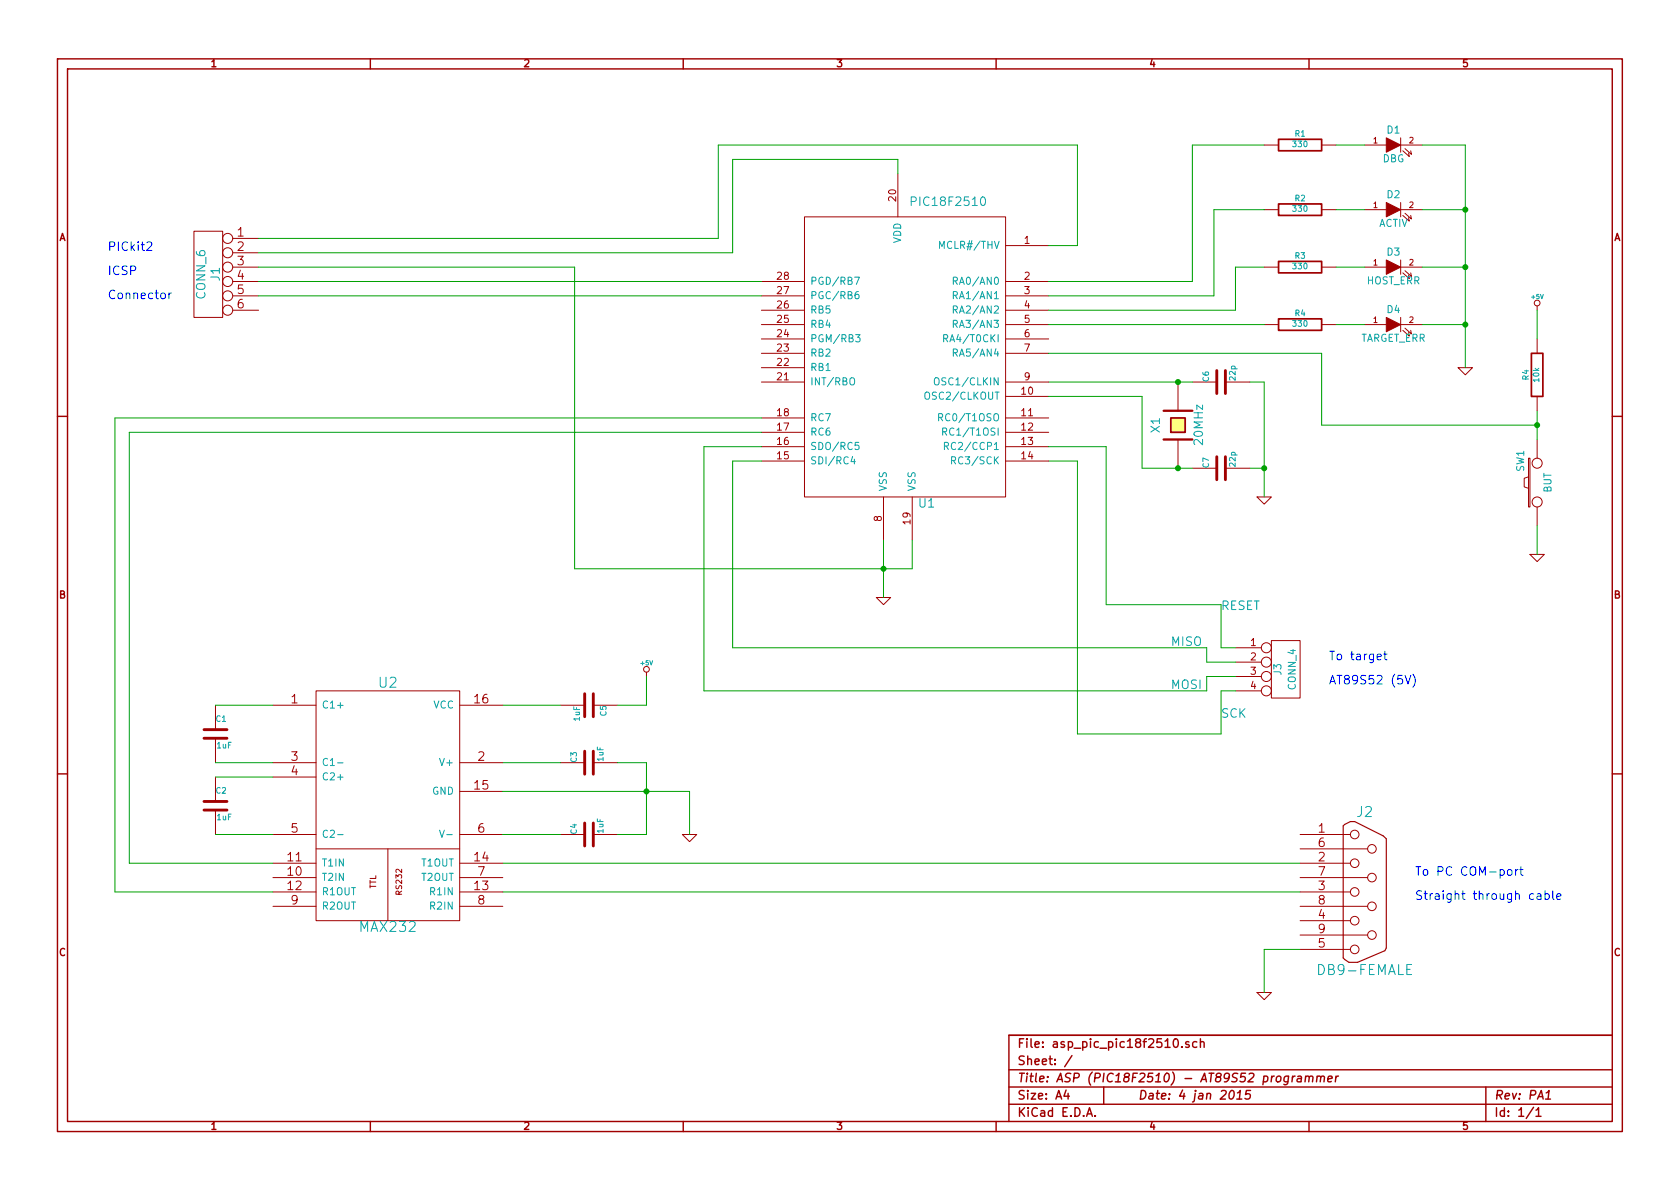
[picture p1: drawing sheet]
EESchema Schematic File Version 2
LIBS:power
LIBS:device
LIBS:transistors
LIBS:conn
LIBS:linear
LIBS:regul
LIBS:74xx
LIBS:cmos4000
LIBS:adc-dac
LIBS:memory
LIBS:xilinx
LIBS:special
LIBS:microcontrollers
LIBS:dsp
LIBS:microchip
LIBS:analog_switches
LIBS:motorola
LIBS:texas
LIBS:intel
LIBS:audio
LIBS:interface
LIBS:digital-audio
LIBS:philips
LIBS:display
LIBS:cypress
LIBS:siliconi
LIBS:opto
LIBS:atmel
LIBS:contrib
LIBS:valves
LIBS:db9-female
LIBS:asp_pic_pic18f2510-cache
EELAYER 27 0
EELAYER END
$Descr A4 11693 8268
encoding utf-8
Sheet 1 1
Title "ASP (PIC18F2510) - AT89S52 programmer"
Date "4 jan 2015"
Rev "PA1"
Comp ""
Comment1 ""
Comment2 ""
Comment3 ""
Comment4 ""
$EndDescr
$Comp
L PIC16F876 U1
U 1 1
P 6250 2600
F 0 "U1" H 6450 1700 60  0000 C CNN
F 1 "PIC18F2510" H 6600 3800 60  0000 C CNN
F 2 "" H 6250 2600 60  0000 C CNN
F 3 "" H 6250 2600 60  0000 C CNN
	1    6250 2600
	1    0    0    -1  
$EndComp
$Comp
L LED D2
U 1 1
P 9700 1450
F 0 "D2" H 9700 1550 50  0000 C CNN
F 1 "ACTIV" H 9700 1350 50  0000 C CNN
F 2 "~" H 9700 1450 60  0000 C CNN
F 3 "~" H 9700 1450 60  0000 C CNN
	1    9700 1450
	1    0    0    -1  
$EndComp
$Comp
L R R2
U 1 1
P 9050 1450
F 0 "R2" V 9130 1450 40  0000 C CNN
F 1 "330" V 9057 1451 40  0000 C CNN
F 2 "~" V 8980 1450 30  0000 C CNN
F 3 "~" H 9050 1450 30  0000 C CNN
	1    9050 1450
	0    -1   -1   0   
$EndComp
$Comp
L LED D4
U 1 1
P 9700 2250
F 0 "D4" H 9700 2350 50  0000 C CNN
F 1 "TARGET_ERR" H 9700 2150 50  0000 C CNN
F 2 "~" H 9700 2250 60  0000 C CNN
F 3 "~" H 9700 2250 60  0000 C CNN
	1    9700 2250
	1    0    0    -1  
$EndComp
$Comp
L R R4
U 1 1
P 9050 2250
F 0 "R4" V 9130 2250 40  0000 C CNN
F 1 "330" V 9057 2251 40  0000 C CNN
F 2 "~" V 8980 2250 30  0000 C CNN
F 3 "~" H 9050 2250 30  0000 C CNN
	1    9050 2250
	0    -1   -1   0   
$EndComp
$Comp
L LED D3
U 1 1
P 9700 1850
F 0 "D3" H 9700 1950 50  0000 C CNN
F 1 "HOST_ERR" H 9700 1750 50  0000 C CNN
F 2 "~" H 9700 1850 60  0000 C CNN
F 3 "~" H 9700 1850 60  0000 C CNN
	1    9700 1850
	1    0    0    -1  
$EndComp
$Comp
L R R3
U 1 1
P 9050 1850
F 0 "R3" V 9130 1850 40  0000 C CNN
F 1 "330" V 9057 1851 40  0000 C CNN
F 2 "~" V 8980 1850 30  0000 C CNN
F 3 "~" H 9050 1850 30  0000 C CNN
	1    9050 1850
	0    -1   -1   0   
$EndComp
$Comp
L GND #PWR?
U 1 1
P 10200 2550
F 0 "#PWR?" H 10200 2550 30  0001 C CNN
F 1 "GND" H 10200 2480 30  0001 C CNN
F 2 "" H 10200 2550 60  0000 C CNN
F 3 "" H 10200 2550 60  0000 C CNN
	1    10200 2550
	1    0    0    -1  
$EndComp
$Comp
L CONN_4 J3
U 1 1
P 8950 4650
F 0 "J3" V 8900 4650 50  0000 C CNN
F 1 "CONN_4" V 9000 4650 50  0000 C CNN
F 2 "" H 8950 4650 60  0000 C CNN
F 3 "" H 8950 4650 60  0000 C CNN
	1    8950 4650
	1    0    0    -1  
$EndComp
$Comp
L CONN_6 J1
U 1 1
P 1450 1900
F 0 "J1" V 1400 1900 60  0000 C CNN
F 1 "CONN_6" V 1500 1900 60  0000 C CNN
F 2 "" H 1450 1900 60  0000 C CNN
F 3 "" H 1450 1900 60  0000 C CNN
	1    1450 1900
	-1   0    0    -1  
$EndComp
Text Notes 750  1750 0    60   ~ 0
PICkit2\n\nICSP\n\nConnector
Text Notes 9250 4600 0    60   ~ 0
To target\n\nAT89S52 (5V)
$Comp
L DB9-FEMALE J2
U 1 1
P 9500 6200
F 0 "J2" H 9500 6750 70  0000 C CNN
F 1 "DB9-FEMALE" H 9500 5650 70  0000 C CNN
F 2 "~" H 9500 6200 60  0000 C CNN
F 3 "~" H 9500 6200 60  0000 C CNN
	1    9500 6200
	1    0    0    -1  
$EndComp
Text Notes 9850 6100 0    60   ~ 0
To PC COM-port\n\nStraight through cable
$Comp
L GND #PWR?
U 1 1
P 8800 6900
F 0 "#PWR?" H 8800 6900 30  0001 C CNN
F 1 "GND" H 8800 6830 30  0001 C CNN
F 2 "" H 8800 6900 60  0000 C CNN
F 3 "" H 8800 6900 60  0000 C CNN
	1    8800 6900
	1    0    0    -1  
$EndComp
$Comp
L MAX232 U2
U 1 1
P 2700 5600
F 0 "U2" H 2700 6450 70  0000 C CNN
F 1 "MAX232" H 2700 4750 70  0000 C CNN
F 2 "" H 2700 5600 60  0000 C CNN
F 3 "" H 2700 5600 60  0000 C CNN
	1    2700 5600
	1    0    0    -1  
$EndComp
$Comp
L C C1
U 1 1
P 1500 5100
F 0 "C1" H 1500 5200 40  0000 L CNN
F 1 "1uF" H 1506 5015 40  0000 L CNN
F 2 "~" H 1538 4950 30  0000 C CNN
F 3 "~" H 1500 5100 60  0000 C CNN
	1    1500 5100
	1    0    0    -1  
$EndComp
$Comp
L C C2
U 1 1
P 1500 5600
F 0 "C2" H 1500 5700 40  0000 L CNN
F 1 "1uF" H 1506 5515 40  0000 L CNN
F 2 "~" H 1538 5450 30  0000 C CNN
F 3 "~" H 1500 5600 60  0000 C CNN
	1    1500 5600
	1    0    0    -1  
$EndComp
$Comp
L C C3
U 1 1
P 4100 5300
F 0 "C3" H 4100 5400 40  0000 L CNN
F 1 "1uF" H 4106 5215 40  0000 L CNN
F 2 "~" H 4138 5150 30  0000 C CNN
F 3 "~" H 4100 5300 60  0000 C CNN
	1    4100 5300
	0    -1   -1   0   
$EndComp
$Comp
L C C4
U 1 1
P 4100 5800
F 0 "C4" H 4100 5900 40  0000 L CNN
F 1 "1uF" H 4106 5715 40  0000 L CNN
F 2 "~" H 4138 5650 30  0000 C CNN
F 3 "~" H 4100 5800 60  0000 C CNN
	1    4100 5800
	0    -1   -1   0   
$EndComp
$Comp
L C C5
U 1 1
P 4100 4900
F 0 "C5" H 4100 5000 40  0000 L CNN
F 1 "1uF" H 4106 4815 40  0000 L CNN
F 2 "~" H 4138 4750 30  0000 C CNN
F 3 "~" H 4100 4900 60  0000 C CNN
	1    4100 4900
	0    1    1    0   
$EndComp
$Comp
L GND #PWR?
U 1 1
P 4800 5800
F 0 "#PWR?" H 4800 5800 30  0001 C CNN
F 1 "GND" H 4800 5730 30  0001 C CNN
F 2 "" H 4800 5800 60  0000 C CNN
F 3 "" H 4800 5800 60  0000 C CNN
	1    4800 5800
	1    0    0    -1  
$EndComp
$Comp
L +5V #PWR?
U 1 1
P 4500 4700
F 0 "#PWR?" H 4500 4790 20  0001 C CNN
F 1 "+5V" H 4500 4790 30  0000 C CNN
F 2 "" H 4500 4700 60  0000 C CNN
F 3 "" H 4500 4700 60  0000 C CNN
	1    4500 4700
	1    0    0    -1  
$EndComp
$Comp
L GND #PWR?
U 1 1
P 6150 4150
F 0 "#PWR?" H 6150 4150 30  0001 C CNN
F 1 "GND" H 6150 4080 30  0001 C CNN
F 2 "" H 6150 4150 60  0000 C CNN
F 3 "" H 6150 4150 60  0000 C CNN
	1    6150 4150
	1    0    0    -1  
$EndComp
$Comp
L R R4
U 1 1
P 10700 2600
F 0 "R4" V 10780 2600 40  0000 C CNN
F 1 "10k" V 10707 2601 40  0000 C CNN
F 2 "~" V 10630 2600 30  0000 C CNN
F 3 "~" H 10700 2600 30  0000 C CNN
	1    10700 2600
	-1   0    0    1   
$EndComp
$Comp
L SW_PUSH SW1
U 1 1
P 10700 3350
F 0 "SW1" H 10850 3460 50  0000 C CNN
F 1 "BUT" H 10700 3270 50  0000 C CNN
F 2 "~" H 10700 3350 60  0000 C CNN
F 3 "~" H 10700 3350 60  0000 C CNN
	1    10700 3350
	0    -1   -1   0   
$EndComp
$Comp
L GND #PWR?
U 1 1
P 10700 3850
F 0 "#PWR?" H 10700 3850 30  0001 C CNN
F 1 "GND" H 10700 3780 30  0001 C CNN
F 2 "" H 10700 3850 60  0000 C CNN
F 3 "" H 10700 3850 60  0000 C CNN
	1    10700 3850
	1    0    0    -1  
$EndComp
$Comp
L +5V #PWR?
U 1 1
P 10700 2150
F 0 "#PWR?" H 10700 2240 20  0001 C CNN
F 1 "+5V" H 10700 2240 30  0000 C CNN
F 2 "" H 10700 2150 60  0000 C CNN
F 3 "" H 10700 2150 60  0000 C CNN
	1    10700 2150
	1    0    0    -1  
$EndComp
Text Label 8500 5000 0    60   ~ 0
SCK
Text Label 8500 4250 0    60   ~ 0
RESET
Text Label 8150 4500 0    60   ~ 0
MISO
Text Label 8150 4800 0    60   ~ 0
MOSI
$Comp
L LED D1
U 1 1
P 9700 1000
F 0 "D1" H 9700 1100 50  0000 C CNN
F 1 "DBG" H 9700 900 50  0000 C CNN
F 2 "~" H 9700 1000 60  0000 C CNN
F 3 "~" H 9700 1000 60  0000 C CNN
	1    9700 1000
	1    0    0    -1  
$EndComp
$Comp
L R R1
U 1 1
P 9050 1000
F 0 "R1" V 9130 1000 40  0000 C CNN
F 1 "330" V 9057 1001 40  0000 C CNN
F 2 "~" V 8980 1000 30  0000 C CNN
F 3 "~" H 9050 1000 30  0000 C CNN
	1    9050 1000
	0    -1   -1   0   
$EndComp
$Comp
L CRYSTAL X1
U 1 1
P 8200 2950
F 0 "X1" H 8200 3100 60  0000 C CNN
F 1 "20MHz" H 8200 2800 60  0000 C CNN
F 2 "~" H 8200 2950 60  0000 C CNN
F 3 "~" H 8200 2950 60  0000 C CNN
	1    8200 2950
	0    -1   -1   0   
$EndComp
$Comp
L GND #PWR?
U 1 1
P 8800 3450
F 0 "#PWR?" H 8800 3450 30  0001 C CNN
F 1 "GND" H 8800 3380 30  0001 C CNN
F 2 "" H 8800 3450 60  0000 C CNN
F 3 "" H 8800 3450 60  0000 C CNN
	1    8800 3450
	1    0    0    -1  
$EndComp
$Comp
L C C6
U 1 1
P 8500 2650
F 0 "C6" H 8500 2750 40  0000 L CNN
F 1 "22p" H 8506 2565 40  0000 L CNN
F 2 "~" H 8538 2500 30  0000 C CNN
F 3 "~" H 8500 2650 60  0000 C CNN
	1    8500 2650
	0    -1   -1   0   
$EndComp
$Comp
L C C7
U 1 1
P 8500 3250
F 0 "C7" H 8500 3350 40  0000 L CNN
F 1 "22p" H 8506 3165 40  0000 L CNN
F 2 "~" H 8538 3100 30  0000 C CNN
F 3 "~" H 8500 3250 60  0000 C CNN
	1    8500 3250
	0    -1   -1   0   
$EndComp
Wire Wire Line
	6150 3750 6150 4150
Wire Wire Line
	9500 1450 9300 1450
Wire Wire Line
	9500 2250 9300 2250
Wire Wire Line
	9500 1850 9300 1850
Wire Wire Line
	9900 1450 10200 1450
Wire Wire Line
	10200 1000 10200 2550
Wire Wire Line
	9900 1850 10200 1850
Connection ~ 10200 1850
Wire Wire Line
	9900 2250 10200 2250
Connection ~ 10200 2250
Wire Wire Line
	8600 4600 8400 4600
Wire Wire Line
	8600 4700 8400 4700
Wire Wire Line
	8400 4700 8400 4800
Wire Wire Line
	8400 4800 4900 4800
Wire Wire Line
	8400 4600 8400 4500
Wire Wire Line
	8400 4500 5100 4500
Wire Wire Line
	8600 4800 8500 4800
Wire Wire Line
	8500 4800 8500 5100
Wire Wire Line
	8500 5100 7500 5100
Wire Wire Line
	8600 4500 8500 4500
Wire Wire Line
	8500 4500 8500 4200
Wire Wire Line
	8500 4200 7700 4200
Wire Wire Line
	7300 3200 7500 3200
Wire Wire Line
	8800 6600 8800 6900
Wire Wire Line
	1900 4900 1500 4900
Wire Wire Line
	1900 5300 1500 5300
Wire Wire Line
	1900 5400 1500 5400
Wire Wire Line
	1900 5800 1500 5800
Wire Wire Line
	3500 5300 3900 5300
Wire Wire Line
	3500 5800 3900 5800
Wire Wire Line
	3500 4900 3900 4900
Wire Wire Line
	4500 4700 4500 4900
Wire Wire Line
	900  6000 1900 6000
Wire Wire Line
	800  6200 1900 6200
Wire Wire Line
	1800 2050 5300 2050
Wire Wire Line
	5300 1950 1800 1950
Wire Wire Line
	6250 1200 6250 1100
Wire Wire Line
	6250 1100 5100 1100
Wire Wire Line
	5100 1100 5100 1750
Wire Wire Line
	5100 1750 1800 1750
Wire Wire Line
	5000 1650 1800 1650
Wire Wire Line
	5000 1650 5000 1000
Wire Wire Line
	5300 2900 800  2900
Wire Wire Line
	800  2900 800  6200
Wire Wire Line
	5300 3000 900  3000
Wire Wire Line
	900  3000 900  6000
Wire Wire Line
	3500 6000 9050 6000
Wire Wire Line
	9050 6200 3500 6200
Wire Wire Line
	9050 6600 8800 6600
Wire Wire Line
	4300 5300 4500 5300
Wire Wire Line
	4500 5300 4500 5800
Wire Wire Line
	4500 5800 4300 5800
Wire Wire Line
	3500 5500 4800 5500
Connection ~ 4500 5500
Wire Wire Line
	4800 5500 4800 5800
Wire Wire Line
	1800 1850 4000 1850
Wire Wire Line
	4000 1850 4000 3950
Connection ~ 6150 3950
Wire Wire Line
	6350 3950 6350 3750
Wire Wire Line
	4000 3950 6350 3950
Wire Wire Line
	10700 3650 10700 3850
Wire Wire Line
	10700 2150 10700 2350
Wire Wire Line
	10700 2850 10700 3050
Connection ~ 10700 2950
Wire Wire Line
	7300 3100 7700 3100
Wire Wire Line
	7300 1700 7500 1700
Wire Wire Line
	7500 1700 7500 1000
Wire Wire Line
	7500 1000 5000 1000
Wire Wire Line
	5300 3200 5100 3200
Wire Wire Line
	4900 3100 5300 3100
Wire Wire Line
	7700 3100 7700 4200
Wire Wire Line
	7500 3200 7500 5100
Wire Wire Line
	5100 3200 5100 4500
Wire Wire Line
	4500 4900 4300 4900
Wire Wire Line
	4900 4800 4900 3100
Wire Wire Line
	9500 1000 9300 1000
Wire Wire Line
	9900 1000 10200 1000
Connection ~ 10200 1450
Wire Wire Line
	7950 3250 8300 3250
Wire Wire Line
	7300 2650 8300 2650
Connection ~ 8200 2650
Connection ~ 8200 3250
Wire Wire Line
	7950 3250 7950 2750
Wire Wire Line
	7950 2750 7300 2750
Wire Wire Line
	8700 2650 8800 2650
Wire Wire Line
	8800 2650 8800 3450
Wire Wire Line
	8700 3250 8800 3250
Connection ~ 8800 3250
Wire Wire Line
	9200 2950 10700 2950
Wire Wire Line
	7300 2250 8800 2250
Wire Wire Line
	7300 2150 8600 2150
Wire Wire Line
	8600 2150 8600 1850
Wire Wire Line
	8600 1850 8800 1850
Wire Wire Line
	7300 2050 8450 2050
Wire Wire Line
	8450 2050 8450 1450
Wire Wire Line
	8450 1450 8800 1450
Wire Wire Line
	7300 1950 8300 1950
Wire Wire Line
	8300 1950 8300 1000
Wire Wire Line
	8300 1000 8800 1000
Wire Wire Line
	7300 2450 9200 2450
Wire Wire Line
	9200 2450 9200 2950
$EndSCHEMATC
